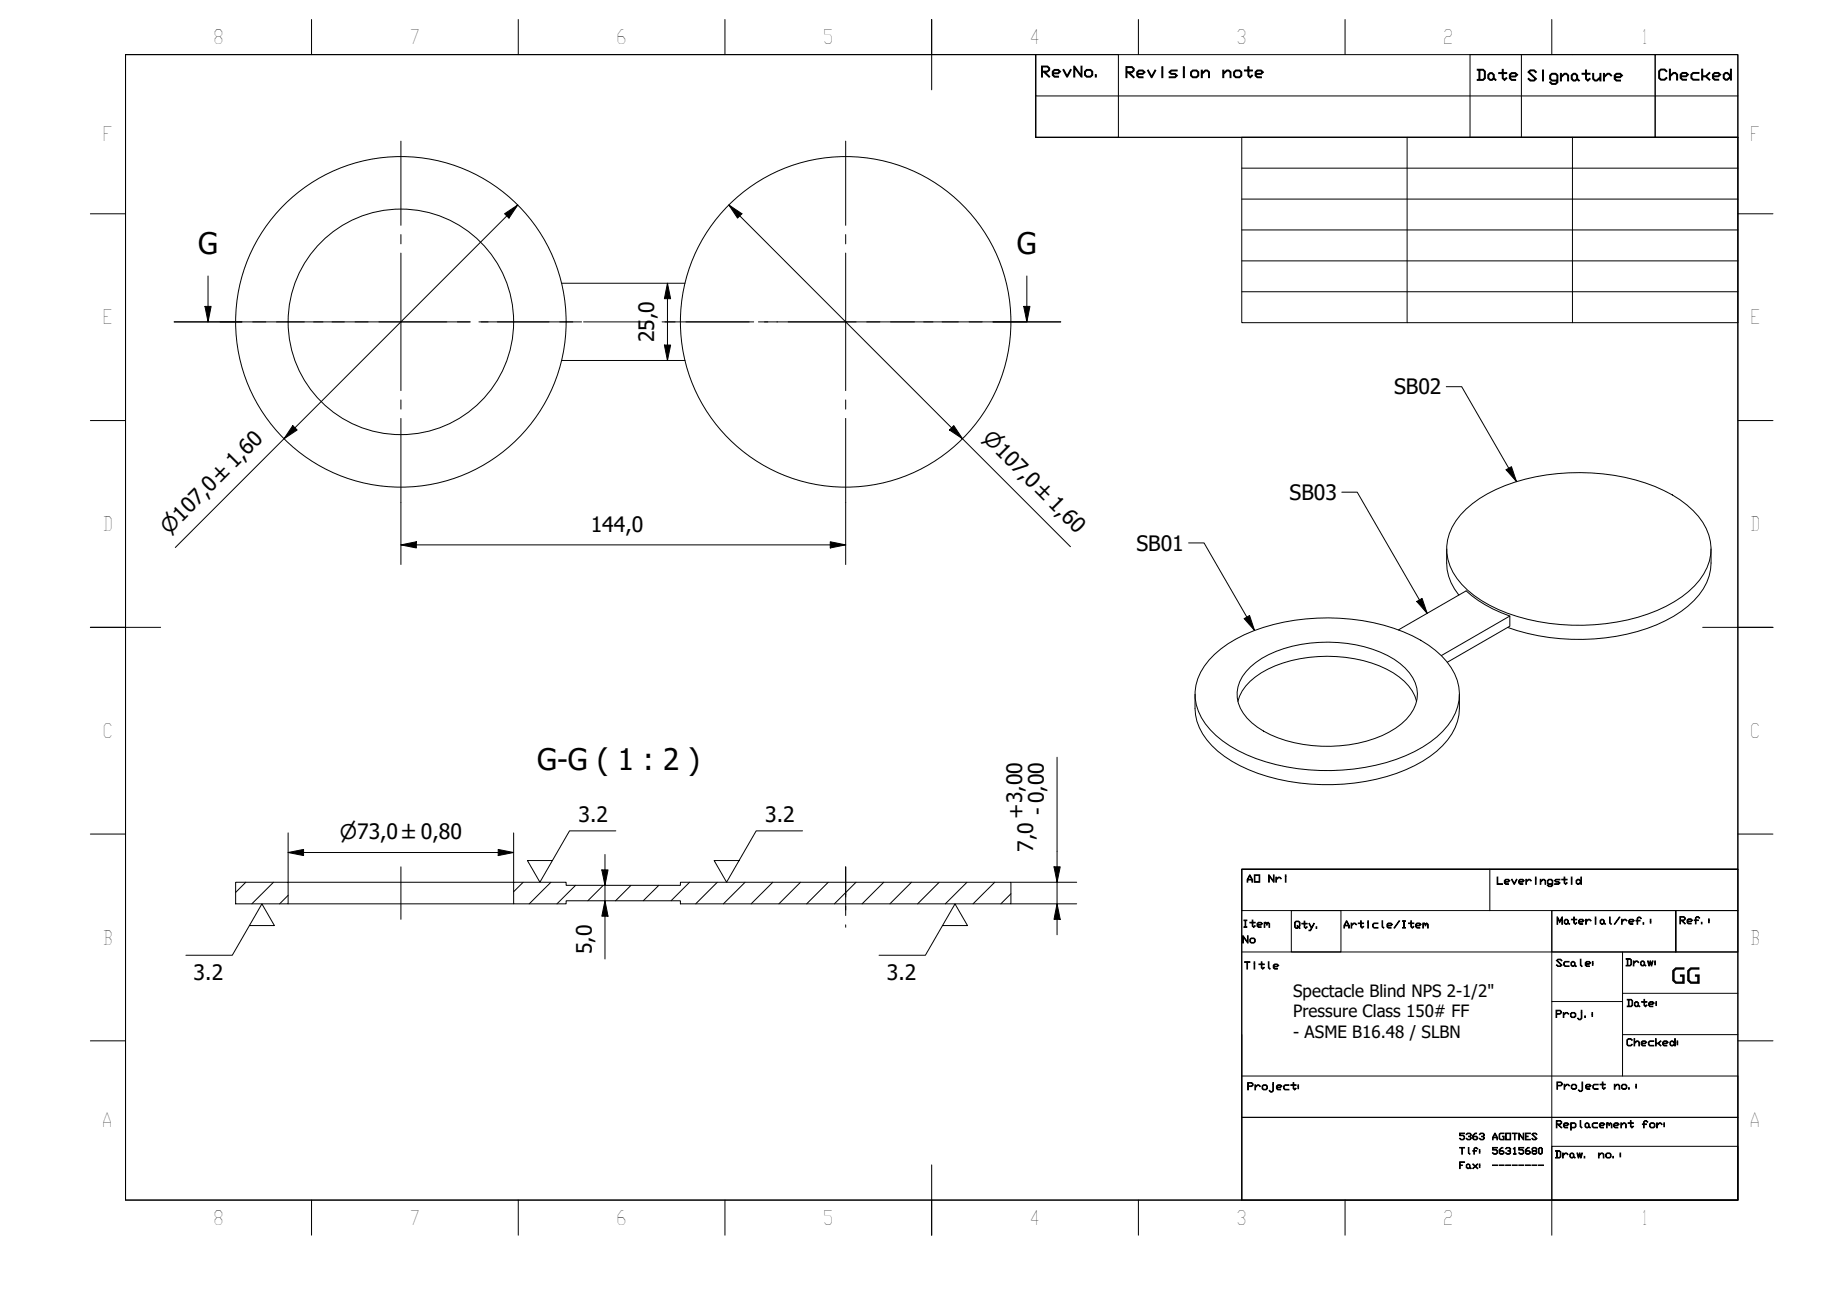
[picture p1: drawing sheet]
<svg xmlns="http://www.w3.org/2000/svg" width="297mm" height="210mm" viewBox="0 0 297 210" stroke-linecap="round" stroke-linejoin="round" font-family="sans-serif">
<!-- layer: Hatch (ISO) -->
<g fill="none" stroke="#000" stroke-width=".16">
<path d="M39.8 142.8l-1.7 1.6M44.3 142.8l-3.5 3.5M46.6 144.9l-1.3 1.4M84.7 142.8l-1.6 1.5M89.2 142.8l-3.5 3.5M93.2 143.3l-3 3M97.7 143.3l-2.5 2.5M102.1 143.3l-2.5 2.5M106.6 143.3l-2.5 2.5M111.6 142.8l-3 3M116.1 142.8l-3.5 3.5M120.6 142.8l-3.5 3.5"/>
<path d="M125.1 142.8l-3.5 3.5M129.6 142.8l-3.5 3.5M134.1 142.8l-3.5 3.5M138.6 142.8l-3.5 3.5M143.1 142.8l-3.5 3.5M147.5 142.8l-3.5 3.5M152 142.8l-3.5 3.5M156.5 142.8l-3.5 3.5M161 142.8l-3.5 3.5M163.6 144.6l-1.6 1.7"/>
</g>
<!-- layer: Visible (ISO) -->
<g fill="none" stroke="#000" stroke-width=".16">
<path d="M90.9 58.3h20M90.9 45.8h20M234.2 88.8a9.8 9.8 0 0 0 1.2 6.5l.7 1M237.3 82.4a23.9 23.9 0 0 1 13-5.5 33 33 0 0 1 20.4 3.2 12.7 12.7 0 0 1 5.9 6.5 8 8 0 0 1-2.3 8.2 22.5 22.5 0 0 1-12.6 5.9 33.6 33.6 0 0 1-20.6-2.8 13.5 13.5 0 0 1-6.4-6.3 7.8 7.8 0 0 1 1.7-8.3zM244.4 99.7a20.1 20.1 0 0 1-7.1-4.1l-10.9 6.3M277 88.8a10.1 10.1 0 0 1-1.3 6.5 17.2 17.2 0 0 1-9.1 6.4 35.2 35.2 0 0 1-22.5-.2M193.4 112.4a10 10 0 0 0 1.3 6.4 16.9 16.9 0 0 0 8.9 6.4 34.5 34.5 0 0 0 25.4-1.3 12.8 12.8 0 0 0 6.9-7.2l.3-2.1v-2.2M196.6 105.9a22.9 22.9 0 0 1 11.2-5.2 34.3 34.3 0 0 1 20.8 2.2 13.2 13.2 0 0 1 7.3 7.2 8.1 8.1 0 0 1-2.3 8.2 22.4 22.4 0 0 1-12.6 5.9 33.6 33.6 0 0 1-20.6-2.7 12.4 12.4 0 0 1-6.7-7.4 8.4 8.4 0 0 1 2.9-8.2zM200.4 113.5a7.8 7.8 0 0 1 3.8-4.6 22.6 22.6 0 0 1 21.3 0 7.9 7.9 0 0 1 3.8 4.6M202.4 107.9a17.7 17.7 0 0 1 11.1-3.9 20.1 20.1 0 0 1 13.1 3.4 6.3 6.3 0 0 1 2.8 5.7 7.8 7.8 0 0 1-4.5 5.4 22.8 22.8 0 0 1-20.4-.2 7.8 7.8 0 0 1-4.2-5.4 5.9 5.9 0 0 1 2.1-5zM233.3 106.1l11.1-6.4v1.6l-10.1 5.9M38.1 142.8h8.5v3.5h-8.5z"/>
<path d="M46.6 146.3h36.5M46.6 142.8h36.5M83.1 142.8h8.5v.5h18.5v-.5h53.5v3.5h-53.5v-.5h-18.5v.5h-8.5z"/>
<circle cx="64.9" cy="52.1" r="26.8"/>
<circle cx="64.9" cy="52.1" r="18.3"/>
<circle cx="136.9" cy="52.1" r="26.8"/>
</g>
<!-- layer: Section Line (ISO) -->
<g fill="none" stroke="#000" stroke-width=".16">
<path d="M28.2 52.1h11M33.2 49.6h1l-.5 2.5zM33.7 44.7v7.4M40.9 52.1h2.1M44.8 52.1h10.9M57.5 52.1h2.1M61.3 52.1h11M74.1 52.1h2M77.9 52.1h11M90.6 52.1h2.1M94.5 52.1h10.9M107.2 52.1h2.1"/>
<path d="M111 52.1h11M123.8 52.1h2M127.6 52.1h11M140.3 52.1h2.1M144.2 52.1h10.9M156.9 52.1h2.1M160.7 52.1h11M165.7 49.6h1l-.5 2.5zM166.2 44.7v7.4"/>
</g>
<path d="M33.2 49.6h1l-.5 2.5zM165.7 49.6h1l-.5 2.5z" fill="#000"/>
<!-- layer: BOXES -->
<g fill="none" stroke="#000" stroke-width=".16">
<path d="M167.7 8.8v6.7h113.6M167.7 15.5v6.7h113.6M167.7 8.8h13.3v13.4h-13.3zM238 8.8h29.9v13.4h-29.9zM246.3 8.8v13.4M267.9 8.8h13.4v13.4h-13.4zM201 140.7h80.3h-80.3v6.7h80.3v-6.7v53.5h-80.3zM201 154.1h80.3M209 147.4h8.1v6.7h-8.1zM241.2 140.7v6.7M251.2 147.4h20.1v6.7v-6.7h10v6.7h-30.1zM251.2 147.4v46.8v-8.7h30.1v8.7"/>
<path d="M262.6 154.1v8h-11.4M201 174.1h80.3v6.7h-80.3v13.4M201 167.4v13.4h80.3v13.4M262.6 162.1v12M262.6 160.8h18.7M262.6 167.4h18.7M201 194.2h80.3"/>
</g>
<!-- layer: BORDER -->
<g fill="none" stroke="#000" stroke-width=".16">
<path d="M20.3 8.8h261v185.4h-261zM50.4 3.2v5.6M83.9 3.2v5.6M117.3 3.2v5.6M150.8 3.1v11.4M184.3 3.2v5.6M217.7 3.2v5.6M251.2 3.2v5.6M14.6 34.6h5.7M281.3 34.6h5.7M14.6 68.1h5.7M281.3 68.1h5.7"/>
<path d="M14.6 101.5h11.4M275.6 101.5h11.4M14.6 135h5.7M281.3 135h5.7M14.6 168.4h5.7M281.3 168.4h5.7M50.4 194.2v5.7M83.9 194.2v5.7M117.3 194.2v5.7M150.8 188.5v11.4M184.3 194.2v5.7M217.7 194.2v5.7"/>
<path d="M251.2 194.2v5.7"/>
</g>
<!-- layer: 0 -->
<path d="M20.3 8.8h147.4v13.4h113.6v118.5h-80.3v53.5h-180.7zM201 22.2h80.3v30h-80.3zM201 27.2h80.3M201 32.2h80.3M201 37.2h80.3M227.8 22.2v30M254.5 22.2v30M201 42.2h80.3M201 47.2h80.3" fill="none" stroke="#000" stroke-width=".16"/>
<!-- layer: Center Mark (ISO) -->
<g fill="none" stroke="#000" stroke-width=".16">
<path d="M64.9 22.8v13.7M64.9 38v1.5M136.9 22.8v13.7M136.9 38v1.5M35.6 52.1h13.7M50.8 52.1h1.5M53.8 52.1h22.2M64.9 41v22.2M77.5 52.1h1.5M80.5 52.1h13.6M107.6 52.1h13.7M122.8 52.1h1.5"/>
<path d="M125.8 52.1h22.2M136.9 41v22.2M149.5 52.1h1.5M152.5 52.1h13.6M64.9 64.7v1.5M64.9 67.7v13.6M136.9 64.7v1.5M136.9 67.7v13.6"/>
</g>
<!-- layer: Dimension (ISO) -->
<g fill="none" stroke="#000" stroke-width=".16">
<path d="M81.7 34.6l2.1-1.4-1.4 2.1zM83.8 33.2l-55.4 55.4M118 33.2l2.1 1.4-.7 .7zM118 33.2l55.3 55.3M107.5 55.8h1.1l-.6 2.5zM108 45.8l.6 2.5h-1.1zM108 45.8v12.5M47.4 68.9l.7 .7-2.1 1.4zM154.4 68.9l1.4 2.1-2.1-1.4zM64.9 88.2l2.5-.5v1zM64.9 88.2h72M64.9 81.3v10.1"/>
<path d="M134.4 87.7l2.5 .5-2.5 .5zM136.9 81.3v10.1M46.6 138l2.5-.5v1zM46.6 138h36.5M46.6 134.8v8M80.6 137.5l2.5 .5-2.5 .5zM83.1 134.8v8M97.9 138.3v16.9M171.1 122.5v28.8M97.4 140.8h1l-.5 2.5zM97.9 145.8l.5 2.5h-1zM163.6 142.8h10.7"/>
<path d="M163.6 146.3h10.7M170.6 140.3h1l-.5 2.5zM171.1 146.3l.5 2.5h-1z"/>
</g>
<g fill="#000">
<path d="M81.7 34.6l2.1-1.4-1.4 2.1zM118 33.2l2.1 1.4-.7 .7zM107.5 55.8h1.1l-.6 2.5zM108 45.8l.6 2.5h-1.1zM47.4 68.9l.7 .7-2.1 1.4zM154.4 68.9l1.4 2.1-2.1-1.4zM64.9 88.2l2.5-.5v1zM134.4 87.7l2.5 .5-2.5 .5zM46.6 138l2.5-.5v1zM80.6 137.5l2.5 .5-2.5 .5zM97.4 140.8h1l-.5 2.5zM97.9 145.8l.5 2.5h-1z"/>
<path d="M170.6 140.3h1l-.5 2.5zM171.1 146.3l.5 2.5h-1z"/>
</g>
<!-- layer: Centerline (ISO) -->
<path d="M64.9 140.3v8.5M136.9 145.2v-4.9v7M136.9 146.7v1.5M136.9 149.7v.4" fill="none" stroke="#000" stroke-width=".16"/>
<!-- layer: Symbol (ISO) -->
<path d="M217.2 79.7h2.5l11.3 19.6M234.1 62.6h2.5l8.9 15.3M243.8 76l.9-.5 .8 2.4zM192.4 87.9h2.5l8.2 14.1M229.3 97.3l.9-.5 .8 2.5zM201.4 100.1l.9-.5 .8 2.4zM99.7 134.5h-7.5l-4.8 8.3-2-3.5h4M129.9 134.5h-7.5l-4.8 8.3-2-3.5h4M40.4 149.8h4l-2-3.5-4.8 8.3h-7.5M152.6 149.8h4l-2-3.5-4.8 8.3h-7.5" fill="none" stroke="#000" stroke-width=".16"/>
<path d="M243.8 76l.9-.5 .8 2.4zM229.3 97.3l.9-.5 .8 2.5zM201.4 100.1l.9-.5 .8 2.4z" fill="#000"/>
<g font-size="4.8">
<text x="32.1" y="41.1">G</text>
<text x="164.6" y="41.1">G</text>
<text x="87" y="124.7">G-G ( 1 : 2 )</text>
</g>
<g font-size="3.4">
<text x="105.9" y="55.4" transform="rotate(-90 105.9 55.4)">25,0</text>
<text x="225.7" y="63.8">SB02</text>
<text x="208.7" y="80.9">SB03</text>
<text x="95.6" y="86">144,0</text>
<text x="183.9" y="89.1">SB01</text>
<text x="169.1" y="131.9" transform="rotate(-90 169.1 131.9)">- 0,00</text>
<text x="93.6" y="133">3.2</text>
<text x="123.9" y="133">3.2</text>
<text x="165.6" y="132.5" transform="rotate(-90 165.6 132.5)">+3,00</text>
<text x="167.2" y="137.9" transform="rotate(-90 167.2 137.9)">7,0</text>
<text x="95.8" y="154.4" transform="rotate(-90 95.8 154.4)">5,0</text>
<text x="31.3" y="158.6">3.2</text>
<text x="143.5" y="158.6">3.2</text>
<text x="270.5" y="159.1">GG</text>
</g>
<g font-size="3.3">
<text x="158.9" y="71.1" transform="rotate(45 158.9 71.1)">⌀107,0 ±1,60</text>
<text x="27.4" y="86.5" transform="rotate(-45 27.4 86.5)">⌀107,0 ±1,60</text>
<text x="55" y="135.8">⌀73,0 ±0,80</text>
</g>
<g font-size="3.2">
<text x="34.5" y="7.1">8</text>
<text x="66.3" y="7.1">7</text>
<text x="99.7" y="7.1">6</text>
<text x="133.2" y="7.1">5</text>
<text x="166.6" y="7.2">4</text>
<text x="200.1" y="7.1">3</text>
<text x="233.6" y="7.1">2</text>
<text x="265.6" y="7.1">1</text>
<text x="16.6" y="22.9">F</text>
<text x="283.3" y="22.9">F</text>
<text x="16.6" y="52.5">E</text>
<text x="283.3" y="52.5">E</text>
<text x="16.6" y="85.9">D</text>
<text x="283.3" y="85.9">D</text>
<text x="16.6" y="119.4">C</text>
<text x="283.3" y="119.4">C</text>
<text x="16.6" y="152.9">B</text>
<text x="283.3" y="152.9">B</text>
<text x="16.5" y="182.4">A</text>
<text x="283.2" y="182.4">A</text>
<text x="34.5" y="198.2">8</text>
<text x="66.3" y="198.2">7</text>
<text x="99.7" y="198.2">6</text>
<text x="133.2" y="198.2">5</text>
<text x="166.6" y="198.3">4</text>
<text x="200.1" y="198.2">3</text>
<text x="233.6" y="198.2">2</text>
<text x="265.6" y="198.2">1</text>
</g>
<g font-size="2.7">
<text x="209.3" y="161.4">Spectacle Blind NPS 2-1/2&quot;</text>
<text x="209.3" y="164.7">Pressure Class 150# FF</text>
<text x="209.3" y="168">- ASME B16.48 / SLBN</text>
</g>
<g font-size="2.4">
<text x="168.4" y="12.4">RevNo.</text>
<text x="182" y="12.5">Revision</text>
<text x="197.7" y="12.5">note</text>
<text x="238.9" y="13">Date</text>
<text x="247.1" y="13.1">Signature</text>
<text x="268.3" y="12.9">Checked</text>
</g>
<g font-size="1.6">
<text x="201.7" y="142.8">AO</text>
<text x="205.2" y="142.8">Nri</text>
<text x="242.2" y="143.1">Leveringstid</text>
<text x="251.9" y="149.6">Material/ref.:</text>
<text x="271.8" y="149.5">Ref.:</text>
<text x="201" y="150.1">Item</text>
<text x="201" y="152.6">No</text>
<text x="209.4" y="150.2">Qty.</text>
<text x="217.4" y="150.2">Article/Item</text>
<text x="201.3" y="156.8">Title</text>
<text x="251.8" y="156.4">Scale:</text>
<text x="263.1" y="156.3">Draw:</text>
<text x="251.7" y="164.7">Proj.:</text>
<text x="263.2" y="162.9">Date:</text>
<text x="263.2" y="169.3">Checked:</text>
<text x="201.8" y="176.4">Project:</text>
<text x="251.9" y="176.3">Project</text>
<text x="261.2" y="176.3">no.:</text>
<text x="251.8" y="182.5">Replacement</text>
<text x="265.7" y="182.5">for:</text>
<text x="251.6" y="187.4">Draw.</text>
<text x="258.6" y="187.4">no.:</text>
</g>
<g font-size="1.5">
<text x="236.1" y="184.4">5363 AGOTNES</text>
<text x="236.1" y="186.8">Tlf: 56315680</text>
<text x="236.1" y="189.1">Fax: --------</text>
</g>
</svg>
